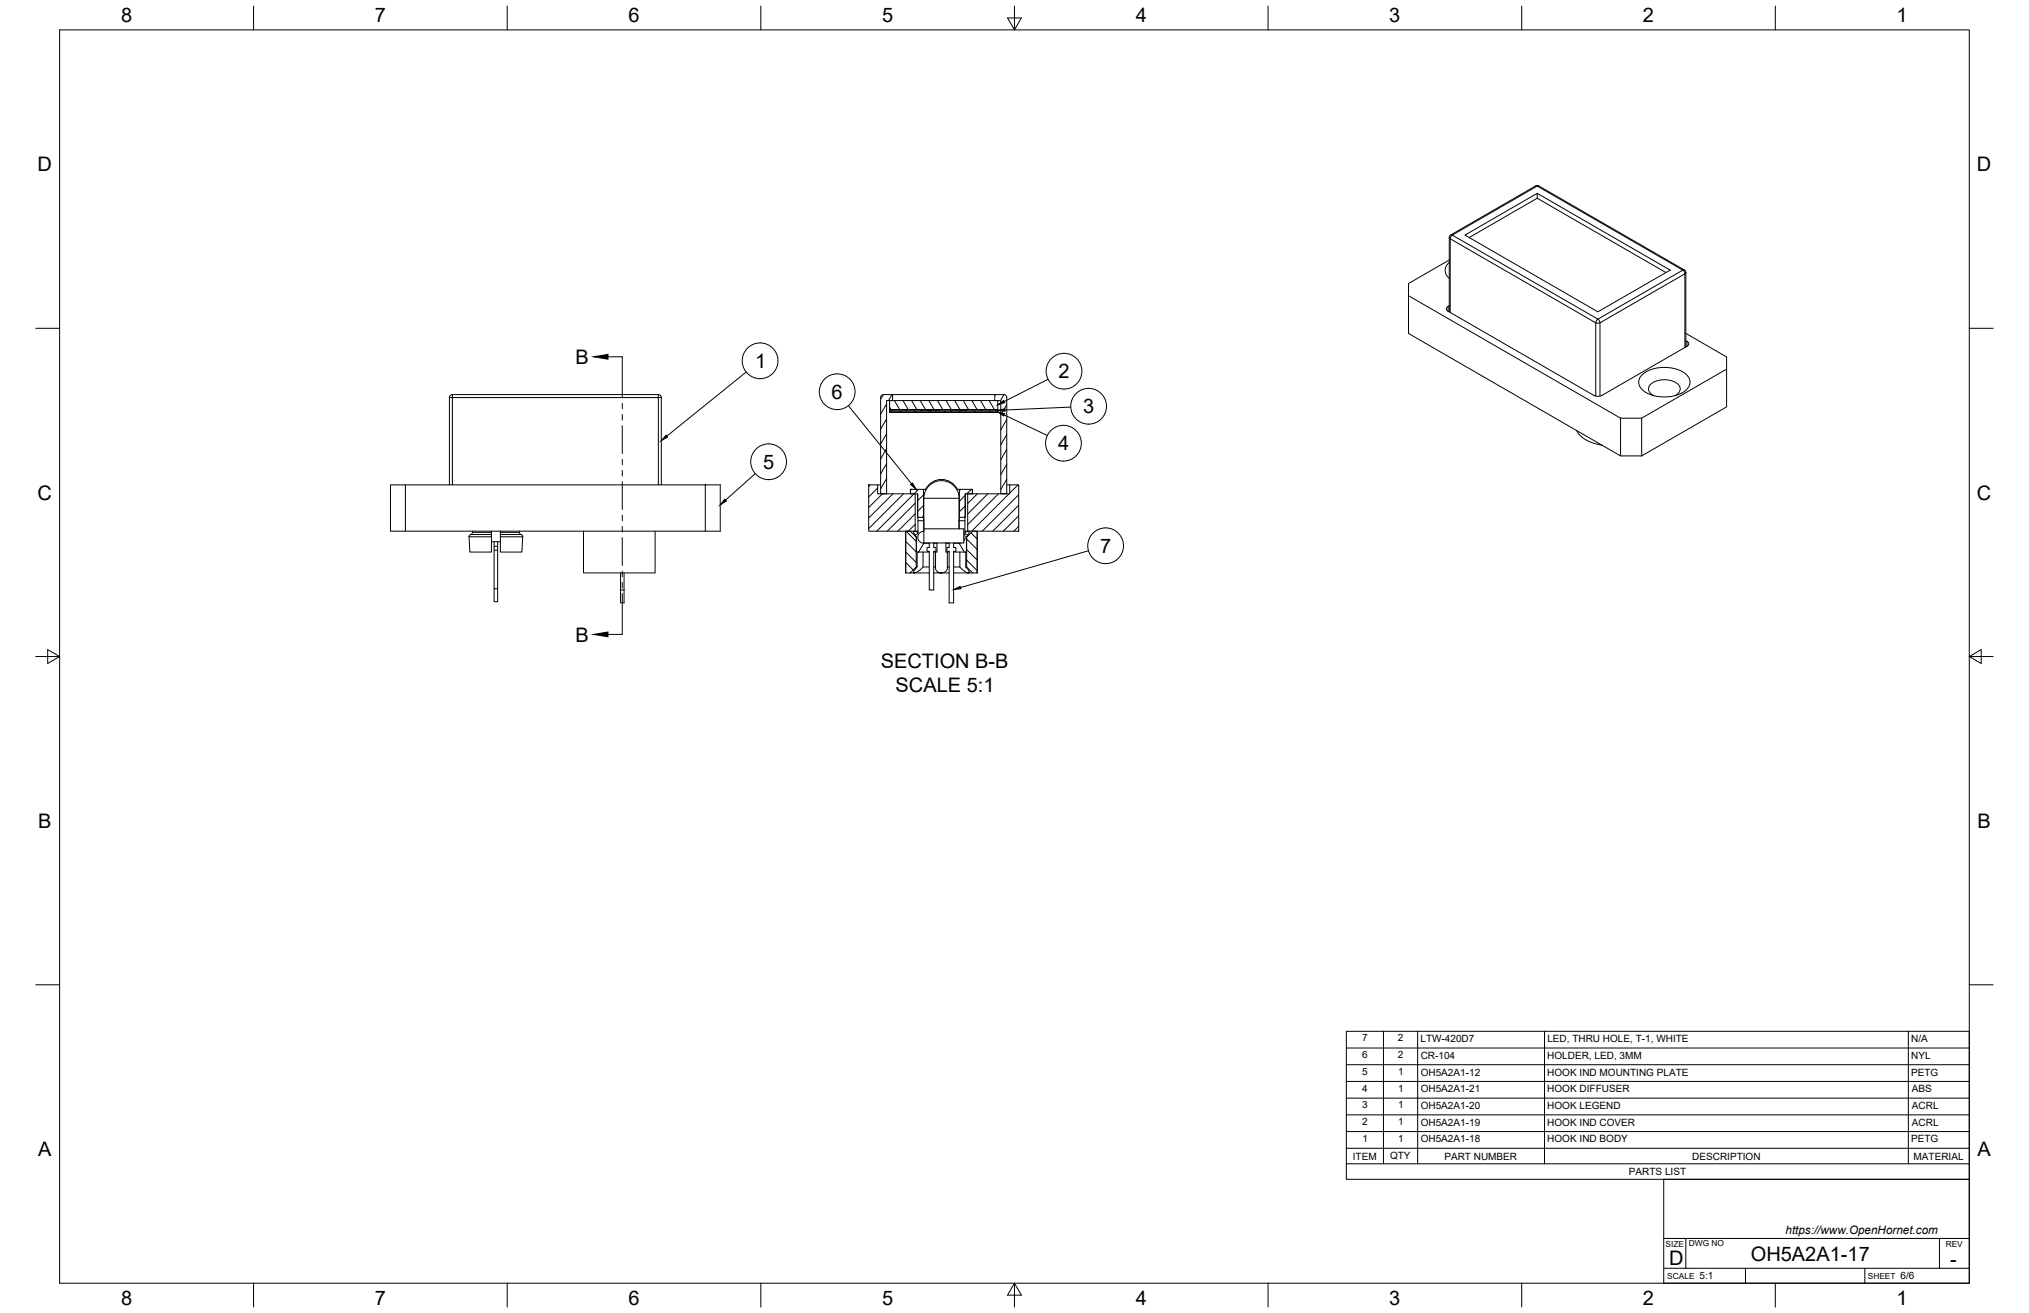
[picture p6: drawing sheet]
<svg xmlns="http://www.w3.org/2000/svg" width="864mm" height="559mm" viewBox="0 0 864 559" stroke-linecap="round" stroke-linejoin="round" font-family="sans-serif">
<!-- layer: Visible -->
<g fill="none" stroke="#000" stroke-width=".43">
<path d="M653.6 79.1l-36.6 21.3-.1 32.4M653.7 79.1h1.2M654.9 79.1l62.3 36 .3 .9v31.7M654.3 82.3v2.1M616.9 110.6l-17.4 10.1v5.2M616.9 111.6a4.2 4.2 0 0 0 0 6.9M623.5 100.1l30.8-17.8 56.6 32.7-30.8 17.7zM625.3 101.1l29-16.7 54.8 31.6M599.5 125.9l90.3 52.1v16l-90.3-52.1zM616.9 130.1l-.6 .3a1.1 1.1 0 0 0-.7 1 1.1 1.1 0 0 0 .8 1.1l61.9 35.7 1.8 .5 1.8-.5M698.9 159.5a15.8 15.8 0 0 1 19 0 4.5 4.5 0 0 1-1.8 7.6 16.3 16.3 0 0 1-17.2-1.3 4.1 4.1 0 0 1 0-6.3zM717.5 145l.6 .3a1.1 1.1 0 0 1 .7 1 1.1 1.1 0 0 1-.7 1.1l-36.2 20.8"/>
<path d="M717.5 141.9l17.4 10v5.2M376.1 167.9h47.3M376.1 167.9l-.8 .3-.5 1v41h2.6v-39.7h2.5v-2.6M378.6 170.5h46.1v3.8h-46.1zM378.6 174.3h46.1v.6h-46.1zM378.6 174.9h46.1v.7h-46.1zM423.4 167.9l4.2 .1 .9 .8v41.4h-2.5v-39.7h-2.6zM689.8 178h8.9M698.7 178l36.2-20.9v16.1l-36.2 20.8zM703.8 168.4a3.1 3.1 0 0 1-2.2-3.1 3.1 3.1 0 0 1 2.6-2.9 9.4 9.4 0 0 1 10.5 1.7 2.92 2.92 0 0 1-1.7 4.3M671 183.2a13.9 13.9 0 0 0 10.9 6.3M689.8 194h8.9"/>
<path d="M172.6 206.4h127.6v19.7h-127.6zM172.6 206.4h-6.4v19.7h6.4M191.3 206.4v-37.2l.5-1 .8-.3 88 .1 .6 .4 .3 .8v37.2M300.2 206.4h6.4v19.7h-6.4M369.7 206.4h3.8v3.8h16v15.9h-19.8zM373.5 206.4h1.3M387.5 208.5v1.7M387.6 208.3h5.5v11.9h-2.5v-10h-3zM387.8 208.3l-.3 .2M390.5 210.2l.2 16.5-1.3 1.2M393.1 208.3h1.2M407.2 208.3h1.1"/>
<path d="M407.5 208.3a7.5 7.5 0 0 0-6.8-4.3 7.5 7.5 0 0 0-6.7 4.3M408.3 208.3l5.6 .1v1.8h-3.1v10h-2.5zM410.9 210.2l-.2 16.5 1.3 1.2M411.9 210.2h17.9v-3.8h3.8v19.7h-21.7zM413.6 208.3l.3 .2M413.9 208.5v1.7M428.5 206.4h1.3M201.1 226.1l-.1 1-1.1 .6-.3 .7 .4 6.6h9.2v-8.9M209.2 230.6h3.8M210.3 230.6v1.9M210.3 234.1h1.5M211.8 230.6v20"/>
<path d="M211.8 232.5h-1.5v18.1h1.5M213 226.1v8.9h9.1l.4-6.7-1.3-1.2-.2-1M248.3 226.1v17.7h30.5v-17.7M385.5 226.1v17.7M385.5 226.1h1.9l2.6 2.5v12.7l-2.6 2.5h-1.9zM389.5 226.1h1.2M390 228.6h.1M390.1 235h.9M390.4 235v6.3h-.4M390.7 226.7l-1.8-.6v.5l.7 1.1M391 235h4.5M392.9 235v6.3"/>
<path d="M393.1 220.2l.1 5.9-1.1 .3-.8 .5-.6 1.9 .8 1.7 1.7 .7M393.2 226.1h.1M393.2 225.1h17v6h-17zM393.2 225.1v-13a7.5 7.5 0 0 1 7.5-7.5 7.5 7.5 0 0 1 7.5 7.5v13M395.5 231.2a2.69 2.69 0 0 0-3.6 2.1l-.9 1.7M395.5 231.1v1.9h-.9v1.7h.9v16.4h1.9v-16.4h1v-1.7h-1v-1.9M397.4 231.2h1.4v3.8h-1.4M398.2 235v6.3M398.8 231.1v.1M402.6 231.1v.1M403.2 235v6.3M404 231.2h-1.4v3.8h1.4"/>
<path d="M404 231.1v1.9h-1v1.7h1v21.9h1.9v-21.9h.9v-1.7h-.9v-1.9M405.9 231.2a2.69 2.69 0 0 1 3.6 2.1l.9 1.7M405.9 235h4.5M408.3 220.2l-.1 1.4M408.5 235v6.3M409 231.1l-.8 .1M410.2 227.1l.6 1.6-.6 1.5M410.4 235h.9M410.7 226.7l1.8-.6v.5l-.7 1.1M410.7 226.1h1.2M411.1 235v6.3M411.3 228.6h.1"/>
<path d="M411.6 228.5l2.4-2.4h1.9v17.7h-1.9l-2.6-2.5zM415.9 226.1v17.7M210.3 250.6v5.5h1.5v-5.5M264.1 243.8v7.3h1.5M265.6 243.8v12.8h-1.5v-5.5M385.5 243.8h.1M390.4 241.3l-1.5 1.9-.1 .4 .3 .2h-1.7M395.5 241.3h-2.6l-1.6 1.5-2.2 1h6.4M397.4 241.3h.8l.1 1.1 .8 1 1.6 .4h-3.3M403.2 241.3l-.5 1.7-.8 .6-1.2 .2h3.3M403.2 241.3h.8M405.9 241.3h2.6l1.6 1.5 2.2 1h-6.4"/>
<path d="M411.4 241.3h-.3l1.5 2.1-.3 .4h1.7M415.9 243.8h.1"/>
</g>
<!-- layer: Visible Narrow -->
<g fill="none" stroke="#000" stroke-width=".43">
<path d="M653.7 79.1h1.2M617.5 100h.6M618.1 100.1l36.2-20.9 62 35.8-36.2 20.8zM618.1 100l-.9 1.6-.3-.5M716.9 114.9h-.6l.9 1.6 .3-.5M616.4 130.4v2.1M617.2 133v-31.4l62 35.8v31.2M679.8 136l.3-.2 .3 .2 .6 1.4h-1.8zM717.1 147.9v-31.4l-36.1 20.9v31.2M718 145.3v2.1M192.6 167.9v1.3h-1.3M280.2 167.9v1.3h1.3"/>
<path d="M192.6 206.4v-37.2h87.6v37.2M387.5 208.5h.1M393.2 212.1h15M413.9 208.5h.1M199.6 228.5h9.6M200.4 227.5h8.8M201.1 226.6h8.1M213 228.5h9.5M213 227.5h8.8M213 226.6h8M389.4 227.9l.7 .7v6.4M390.7 221.6h2.5"/>
<path d="M408.2 221.6h2.5M412 227.9l-.7 .7v6.4"/>
</g>
<!-- layer: Border -->
<g fill="none" stroke="#000" stroke-width=".43">
<path d="M25.4 12.7h812.8v533.4h-812.8zM107.9 2.6v10.1M215.9 2.6v10.1M323.8 2.6v10.1M428.8 7.6h5.9l-2.9 5.1zM431.8 2.6v10.1M539.7 2.6v10.1M647.7 2.6v10.1M755.6 2.6v10.1M15.2 139.7h10.2M838.2 139.7h10.1M15.2 279.4h10.2"/>
<path d="M20.3 276.5l5.1 2.9-5.1 3zM838.2 279.4l5.1-2.9v5.9zM838.2 279.4h10.1M15.2 419.1h10.2M838.2 419.1h10.1M107.9 546.1v10.2M215.9 546.1v10.2M323.8 546.1v10.2M431.8 546.1l2.9 5.1h-5.9zM431.8 546.1v10.2M539.7 546.1v10.2M647.7 546.1v10.2"/>
<path d="M755.6 546.1v10.2"/>
</g>
<!-- layer: Titleblock -->
<path d="M708.1 501.9h130.1v44.2h-130.1zM708.1 539.8h130.1M708.1 527.1h130.1M717.5 527.1v12.7M742.9 539.8v6.3M793.7 539.8v6.3M825.5 527.1v12.7" fill="none" stroke="#000" stroke-width=".43"/>
<!-- layer: Parts Lists -->
<g fill="none" stroke="#000" stroke-width=".43">
<path d="M573 438.9h265.2v63h-265.2zM588.8 438.9v56.4M603.4 438.9v56.4M657.4 438.9v56.4M812.2 438.9v56.4M573 453.1h265.2M573 446h265.2M573 474.5h265.2M573 467.4h265.2M573 460.2h265.2M573 495.3h265.2M573 488.7h265.2"/>
<path d="M573 481.6h265.2"/>
</g>
<!-- layer: Hatching -->
<g fill="none" stroke="#000" stroke-width=".43">
<path d="M376 168l-1.2 1.9M377.4 171.9l-2.6 4.4M377.4 178.2l-2.6 4.4M378.7 173.3l.5 1M379.6 168l-1.4 2.5M380.2 174.3l-1.1 .6M380.7 170.5l2.2 3.8M382.8 174.9l1.1 .7M384.4 170.5l2.2 3.8-1.1 .6M388 170.5l2.2 3.8M389.2 174.9l1.1 .7M391.7 170.5l2.2 3.8"/>
<path d="M392.9 174.3l-1.1 .6M395.4 170.5l2.2 3.8M395.5 174.9l1.1 .7M399 170.5l2.2 3.8M399.1 174.4l-.9 .5M401.9 174.9l1.1 .7M402.7 170.5l2.2 3.8M405.6 174.3l-1.1 .6M406.4 170.5l2.2 3.8M408.2 174.9l1.1 .7M410 170.5l2.2 3.8M412 174.3l-1.1 .6"/>
<path d="M413.7 170.5l2.2 3.8M414.6 174.9l1.1 .7M417.4 170.5l2.2 3.8M418.3 174.3l-1.1 .6M420.9 174.9l1.1 .7M421 170.5l2.2 3.8M423.6 168l-.2 .3M424.7 174.3l-1.1 .6M427.3 168l-1.5 2.5M428.5 172.2l-2.5 4.4M428.5 178.6l-2.5 4.4M377.4 184.6l-2.6 4.4"/>
<path d="M377.4 190.9l-2.6 4.4M377.4 197.3l-2.6 4.4M428.5 184.9l-2.5 4.4M428.5 191.3l-2.5 4.4M428.5 197.6l-2.5 4.4M370.4 206.4l-.6 .6M373.6 207.7l-3.8 3.8M375.6 210.2l-5.8 5.8M377.4 203.6l-2.6 4.4M377.4 210l-.1 .2M380 210.2l-10.2 10.3M384.5 210.2l-14.7 14.8"/>
<path d="M389.6 214.2l-11.9 11.9M389.6 218.7l-7.5 7.4M390.9 208.3l-17.7 17.8M393.1 210.6l-2.5 2.5M393.1 215.1l-2.5 2.5M393.1 219.6l-.6 .6M408.9 208.3l-.6 .5M410.8 210.9l-2.5 2.4M410.8 215.3l-2.5 2.5M410.8 219.9l-.4 .3M413.4 208.3l-1.9 1.9M416 210.2l-4.1 4.1"/>
<path d="M420.5 210.2l-8.6 8.6M425 210.2l-13.1 13M428.5 204l-2.5 4.4M429.5 210.2l-15.9 15.9M433.3 206.4l-3.5 3.5M433.6 210.5l-15.5 15.6M433.6 215l-11 11.1M433.6 219.5l-6.6 6.6M385.5 239.4l3.2 3.2M385.5 234.9l4.5 4.5M385.5 230.4l4.5 4.5M385.6 226.1l4.4 4.3"/>
<path d="M389.6 223.1l-3 3M411.4 238.4l4.5 4.4M411.4 233.9l4.5 4.5M411.4 229.4l4.5 4.5M413.3 226.8l2.6 2.6M433.6 224l-2.1 2.1"/>
</g>
<!-- layer: Section Lines -->
<g fill="none" stroke="#000" stroke-width=".43">
<path d="M258.8 151.8h6.1v17.4M264.9 171.6v2.4M264.9 176.4v2.4M264.9 181.2v11.9M264.9 195.5v2.3M264.9 200.2v2.4M264.9 205v11.9M264.9 219.3v2.3M264.9 224v2.4M264.9 228.8v11.9M264.9 243.1v2.3M264.9 247.8v2.4"/>
<path d="M264.9 252.6v17.4h-6.1"/>
</g>
<path d="M252.7 151.8l6.1-1v2.1zM252.7 270l6.1-1v2z" fill="#000" stroke="#000" stroke-width=".43"/>
<!-- layer: Balloons -->
<g fill="none" stroke="#000" stroke-width=".43">
<path d="M317.6 158.3l-33.8 27.3M361.1 172.7l26.9 33.2M427.4 176.6l18.3 8.7M446.1 161.4l-18.7 9.5M455.7 173.2l-28 1.3M321.4 201.6l-12.6 11.3M463.3 234.4l-54.5 15.7"/>
<circle cx="323.5" cy="153.6" r="7.6"/>
<circle cx="452.9" cy="158" r="7.6"/>
<circle cx="356.3" cy="166.7" r="7.6"/>
<circle cx="463.3" cy="172.9" r="7.6"/>
<circle cx="327.1" cy="196.5" r="7.6"/>
<circle cx="452.6" cy="188.6" r="7.6"/>
<circle cx="470.6" cy="232.3" r="7.6"/>
</g>
<path d="M424.7 175.3l3 .8-.5 .9zM424.7 172.3l2.5-1.8 .4 .9zM424.7 174.6l3-.6 .1 1zM283.5 185.2l.6 .8-2.6 1.5zM308.5 212.5l.7 .7-2.7 1.7zM387.6 206.2l.8-.6 1.5 2.7zM405.9 250.9l2.8-1.3 .3 .9z" fill="#000" stroke="#000" stroke-width=".43"/>
<g font-size="8.5">
<text x="51.6" y="9.4">8</text>
<text x="159.5" y="9.4">7</text>
<text x="267.5" y="9.4">6</text>
<text x="375.4" y="9.3">5</text>
<text x="483.4" y="9.4">4</text>
<text x="591.3" y="9.4">3</text>
<text x="699.3" y="9.4">2</text>
<text x="807.2" y="9.4">1</text>
<text x="16" y="72.9">D</text>
<text x="841.4" y="72.9">D</text>
<text x="244.9" y="154.9">B</text>
<text x="321.5" y="156.6">1</text>
<text x="450.6" y="161.1">2</text>
<text x="354" y="169.7">6</text>
<text x="461" y="175.9">3</text>
<text x="450.4" y="191.7">4</text>
<text x="324.8" y="199.5">5</text>
<text x="16" y="212.6">C</text>
<text x="841.4" y="212.6">C</text>
<text x="468.2" y="235.3">7</text>
<text x="244.9" y="273">B</text>
<text x="374.9" y="284.3">SECTION B-B</text>
<text x="381.2" y="294.6">SCALE 5:1</text>
<text x="16.2" y="352.3">B</text>
<text x="841.7" y="352.3">B</text>
<text x="16.2" y="492">A</text>
<text x="841.7" y="492">A</text>
<text x="710.4" y="538.4">D</text>
<text x="745.2" y="536.7">OH5A2A1-17</text>
<text x="830.1" y="538.8">-</text>
<text x="51.6" y="555.5">8</text>
<text x="159.5" y="555.5">7</text>
<text x="267.5" y="555.5">6</text>
<text x="375.4" y="555.4">5</text>
<text x="483.4" y="555.5">4</text>
<text x="591.3" y="555.5">3</text>
<text x="699.3" y="555.5">2</text>
<text x="807.2" y="555.5">1</text>
</g>
<text font-size="5" x="760" y="525.2">https://www.OpenHornet.com</text>
<g font-size="4.3">
<text x="579.8" y="443.2">7</text>
<text x="595" y="443.3">2</text>
<text x="604.6" y="443.5">LTW-420D7</text>
<text x="658.6" y="443.5">LED, THRU HOLE, T-1, WHITE</text>
<text x="813.5" y="443.5">N/A</text>
<text x="579.8" y="450.4">6</text>
<text x="595" y="450.4">2</text>
<text x="604.7" y="450.7">CR-104</text>
<text x="658.6" y="450.7">HOLDER, LED, 3MM</text>
<text x="813.5" y="450.6">NYL</text>
<text x="579.8" y="457.5">5</text>
<text x="595.1" y="457.5">1</text>
<text x="604.7" y="457.8">OH5A2A1-12</text>
<text x="658.6" y="457.8">HOOK IND MOUNTING PLATE</text>
<text x="813.4" y="457.8">PETG</text>
<text x="579.8" y="464.6">4</text>
<text x="595.1" y="464.6">1</text>
<text x="604.7" y="464.9">OH5A2A1-21</text>
<text x="658.6" y="464.9">HOOK DIFFUSER</text>
<text x="813.8" y="464.9">ABS</text>
<text x="579.8" y="471.7">3</text>
<text x="595.1" y="471.7">1</text>
<text x="604.7" y="472">OH5A2A1-20</text>
<text x="658.6" y="472">HOOK LEGEND</text>
<text x="813.8" y="472">ACRL</text>
<text x="579.8" y="478.8">2</text>
<text x="595.1" y="478.8">1</text>
<text x="604.7" y="479.1">OH5A2A1-19</text>
<text x="658.6" y="479.1">HOOK IND COVER</text>
<text x="813.8" y="479.1">ACRL</text>
<text x="579.9" y="485.9">1</text>
<text x="595.1" y="485.9">1</text>
<text x="604.7" y="486.2">OH5A2A1-18</text>
<text x="658.6" y="486.2">HOOK IND BODY</text>
<text x="813.4" y="486.2">PETG</text>
<text x="575.8" y="493.5">ITEM</text>
<text x="591.7" y="493.4">QTY</text>
<text x="614.8" y="493.5">PART NUMBER</text>
<text x="720.3" y="493.5">DESCRIPTION</text>
<text x="814.5" y="493.5">MATERIAL</text>
<text x="693.3" y="500.1">PARTS LIST</text>
<text x="723.4" y="544.5">5:1</text>
<text x="809" y="544.5">6/6</text>
</g>
<g font-size="3.5">
<text x="708.9" y="530.9">SIZE</text>
<text x="718.9" y="530.5">DWG NO</text>
<text x="828.2" y="530.9">REV</text>
<text x="709.6" y="544.2">SCALE</text>
<text x="795" y="544.2">SHEET</text>
</g>
</svg>
